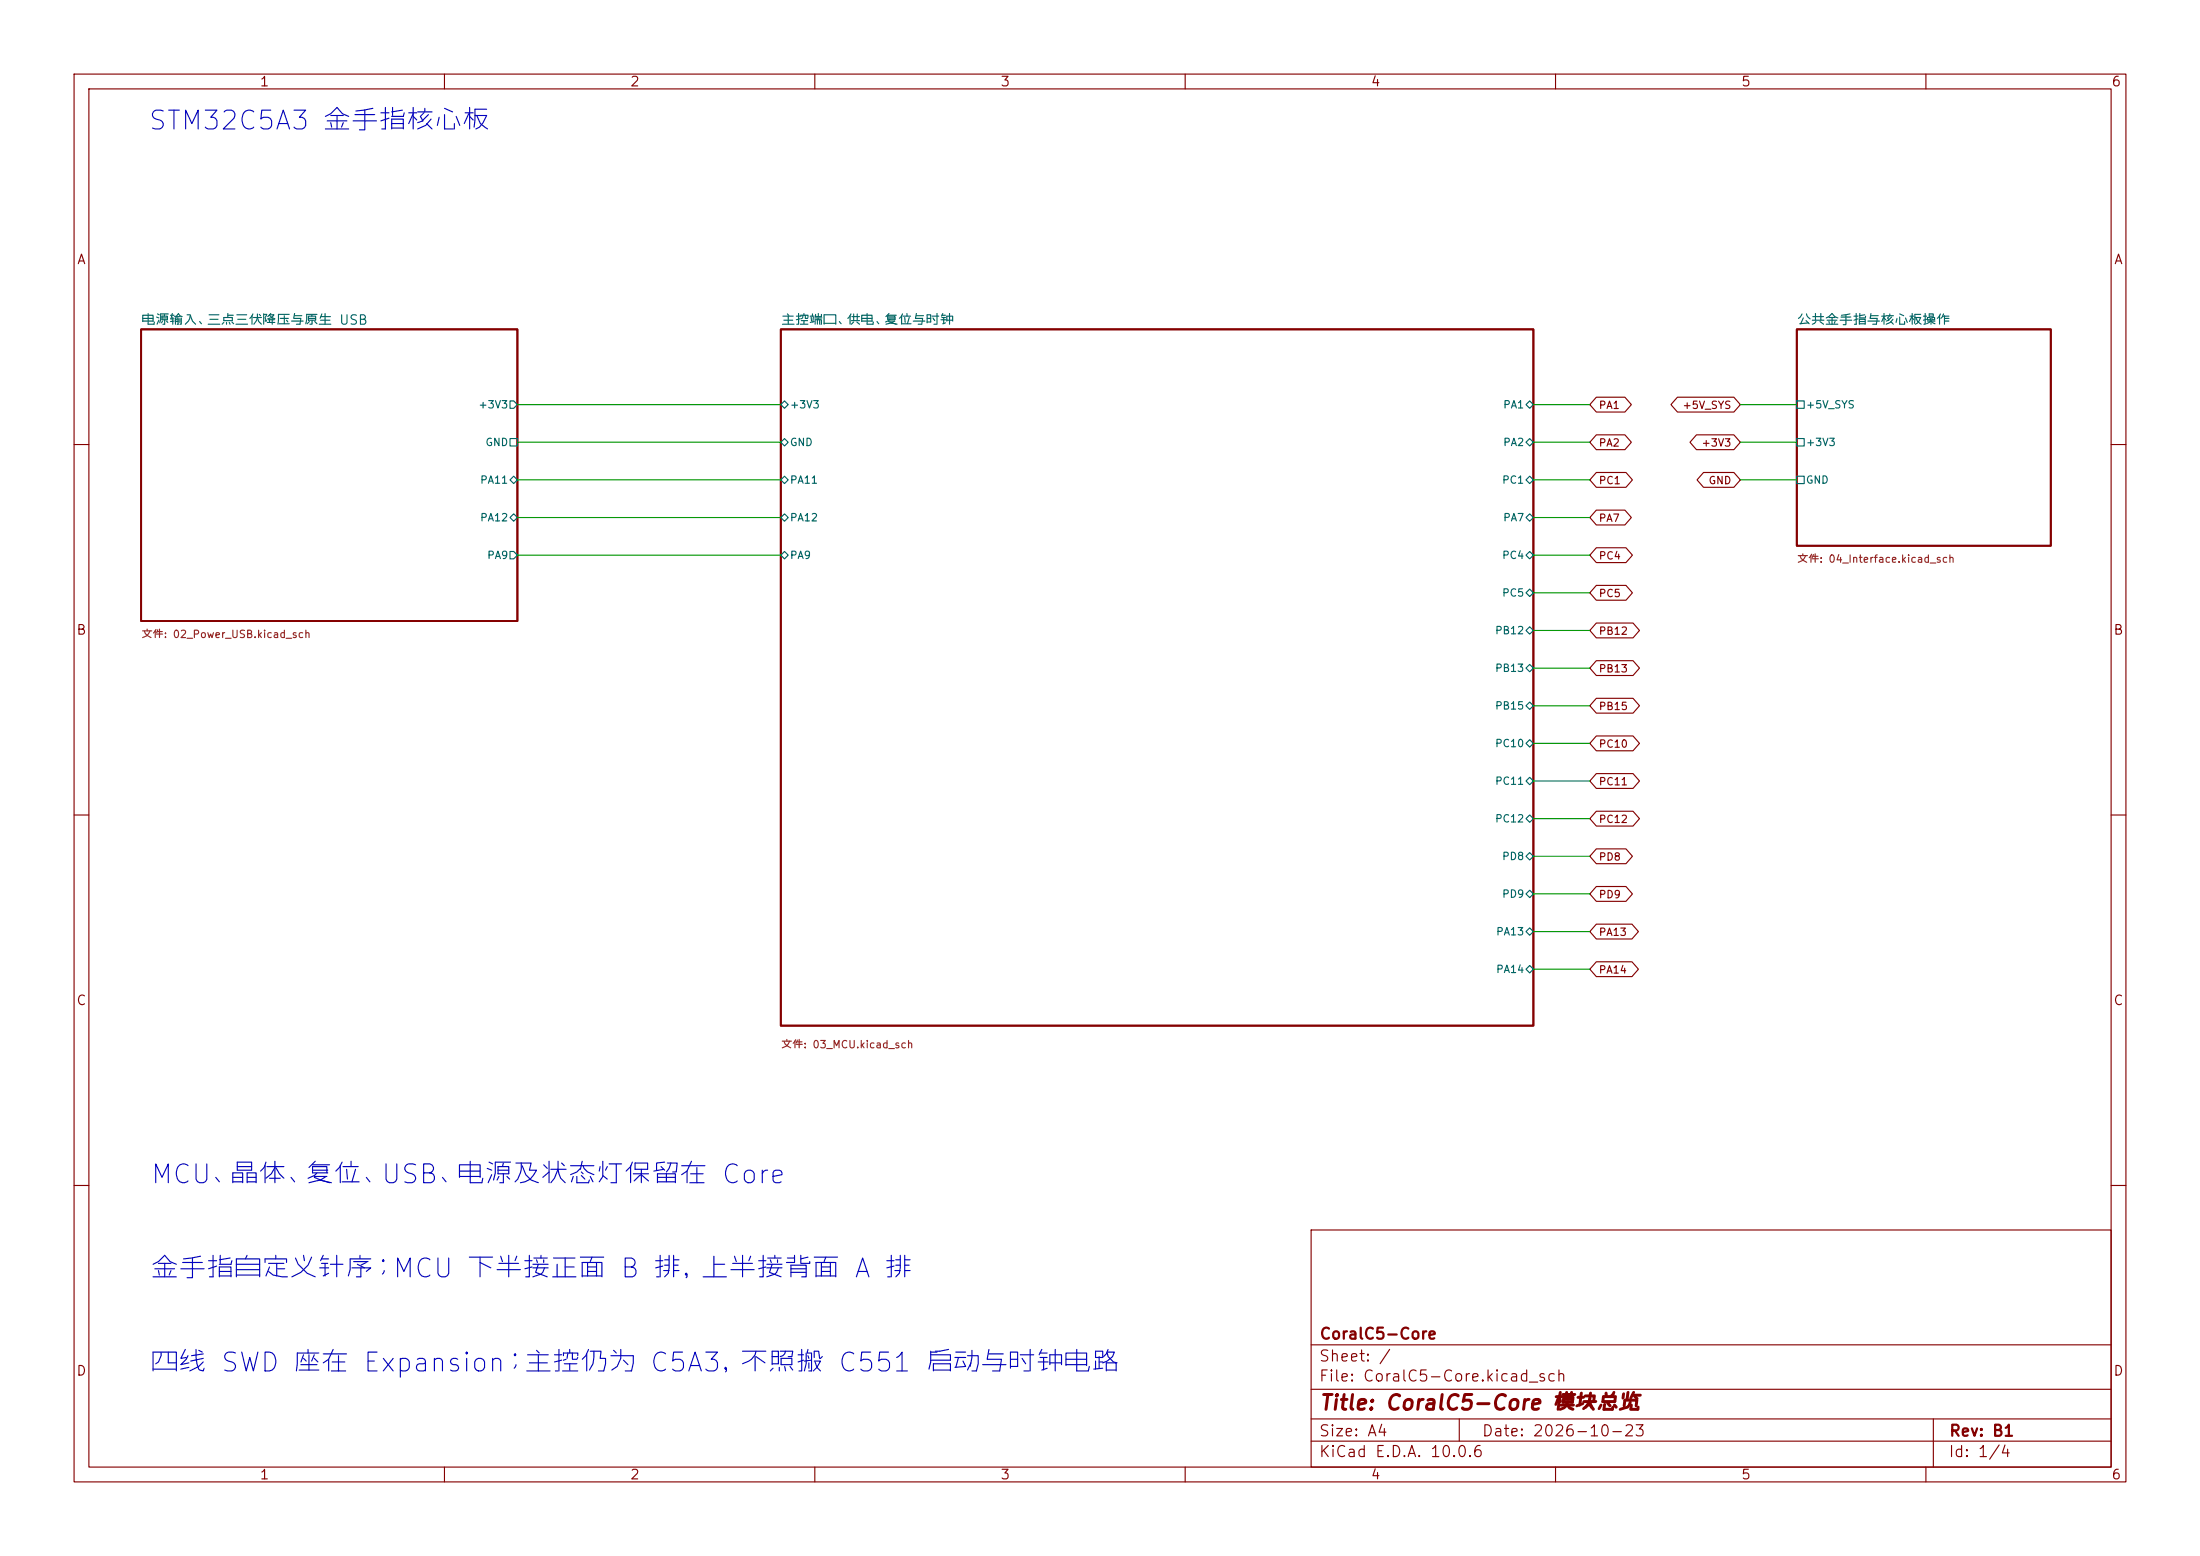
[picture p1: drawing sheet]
<svg xmlns="http://www.w3.org/2000/svg" width="297mm" height="210mm" viewBox="0 0 297 210" stroke-linecap="round" stroke-linejoin="round" font-family="sans-serif">
<g fill="none" stroke="#840000" stroke-width=".15">
<path d="M10 10h277v190h-277zM12 12h273v186h-273zM60 10v2M110 10v2M160 10v2M210 10v2M260 10v2M215.5 53.6h3.9l.8 1-.8 1h-3.9l-.9-1zM215.5 58.7h3.9l.8 1-.8 1h-3.9l-.9-1zM226.5 53.6h7.6l.8 1-.8 1h-7.6l-.9-1zM229 58.7h5.1l.8 1-.8 1h-5.1l-.9-1zM10 60h2"/>
<path d="M215.5 63.8h4l.9 1-.9 1h-4l-.9-1zM215.5 73.9h4l.9 1-.9 1h-4l-.9-1zM215.5 68.8h3.9l.8 1.1-.8 1h-3.9l-.9-1zM215.5 79h4l.9 1-.9 1h-4l-.9-1zM230 63.8h4.1l.8 1-.8 1h-4.1l-.9-1zM285 60h2M215.5 99.3h5l.8 1-.8 1h-5l-.9-1zM215.5 89.2h5l.8 1-.8 1h-5l-.9-1zM215.5 94.2h5l.8 1.1-.8 1h-5l-.9-1zM215.5 84.1h5l.8 1-.8 1h-5l-.9-1zM10 110h2M215.5 114.6h4l.9 1-.9 1h-4l-.9-1z"/>
<path d="M215.5 119.6h4l.9 1.1-.9 1h-4l-.9-1zM215.5 104.4h5l.8 1-.8 1h-5l-.9-1zM215.5 109.5h5l.8 1-.8 1h-5l-.9-1zM285 110h2M215.5 124.7h4.8l.9 1-.9 1h-4.8l-.9-1zM215.5 129.8h4.8l.9 1-.9 1h-4.8l-.9-1zM10 160h2M177 166h108v32h-108zM285 160h2M60 198v2M110 198v2M160 198v2"/>
<path d="M177 194.5h108M177 191.5h108M177 187.5h108M177 181.5h108M197 191.5v3M210 198v2M260 198v2M261 191.5v6.5"/>
</g>
<path d="M19 44.5h50.8v39.3h-50.8zM105.4 44.5h101.6v93.9h-101.6zM242.6 44.5h34.3v29.2h-34.3z" fill="none" stroke="#840000" stroke-width=".25"/>
<g fill="none" stroke="#006464" stroke-width=".15">
<path d="M68.8 54.1h.6l.4 .5-.4 .5h-.6zM68.8 59.2h1v1h-1zM105.4 59.7l.5-.5 .5 .5-.5 .5zM105.9 54.1l.5 .5-.5 .5-.5-.5zM206 59.7l.5-.5 .5 .5-.5 .5zM206.5 54.1l.5 .5-.5 .5-.5-.5zM242.6 54.1h1v1h-1zM242.6 59.2h1v1h-1zM68.8 64.8l.6-.5 .4 .5-.4 .5zM68.8 69.9l.6-.5 .4 .5-.4 .5zM68.8 74.4h.6l.4 .5-.4 .5h-.6zM105.4 64.8l.5-.5 .5 .5-.5 .5z"/>
<path d="M105.4 69.9l.5-.5 .5 .5-.5 .5zM105.4 74.9l.5-.5 .5 .5-.5 .5zM206 64.8l.5-.5 .5 .5-.5 .5zM206 69.9l.5-.5 .5 .5-.5 .5zM206 74.9l.5-.5 .5 .5-.5 .5zM242.6 64.3h1v1h-1zM206 80l.5-.5 .5 .5-.5 .5zM206 85.1l.5-.5 .5 .5-.5 .5zM206 90.2l.5-.5 .5 .5-.5 .5zM206 95.3l.5-.5 .5 .5-.5 .5zM206 100.3l.5-.5 .5 .5-.5 .5zM206 105.4l.5-.5 .5 .5-.5 .5z"/>
<path d="M206 110.5l.5-.5 .5 .5-.5 .5zM206 115.6l.5-.5 .5 .5-.5 .5zM206 120.7l.5-.5 .5 .5-.5 .5zM206 125.7l.5-.5 .5 .5-.5 .5zM206 130.8l.5-.5 .5 .5-.5 .5z"/>
</g>
<g fill="none" stroke="#009600" stroke-width=".15">
<path d="M69.8 59.7h35.6M69.8 54.6h35.6M207 59.7h7.6M207 54.6h7.6M234.9 59.7h7.7M234.9 54.6h7.7M69.8 64.8h35.6M69.8 74.9h35.6M69.8 69.9h35.6M207 64.8h7.6M207 74.9h7.6M207 69.9h7.6"/>
<path d="M234.9 64.8h7.7M207 85.1h7.6M207 80h7.6M207 90.2h7.6M207 95.3h7.6M207 115.6h7.6M207 110.5h7.6M207 105.4h7.6M207 100.3h7.6M207 125.7h7.6M207 130.8h7.6M207 120.7h7.6"/>
</g>
<g font-size="2.5" fill="#0000c2">
<text x="19.8" y="18.2">STM32C5A3 金手指核心板</text>
<text x="20.2" y="160.4">MCU、晶体、复位、USB、电源及状态灯保留在 Core</text>
<text x="20.2" y="173.1">金手指自定义针序；MCU 下半接正面 B 排，上半接背面 A 排</text>
<text x="20.2" y="185.8">四线 SWD 座在 Expansion；主控仍为 C5A3，不照搬 C551 启动与时钟电路</text>
</g>
<text font-size="2" fill="#840000" x="178" y="190.8">Title: CoralC5-Core 模块总览</text>
<g font-size="1.5" fill="#840000">
<text x="178" y="184.1">Sheet: /</text>
<text x="178" y="181.1">CoralC5-Core</text>
<text x="178" y="186.8">File: CoralC5-Core.kicad_sch</text>
<text x="178" y="197">KiCad E.D.A. 10.0.6</text>
<text x="178" y="194.2">Size: A4</text>
<text x="200" y="194.2">Date: 2026-10-23</text>
<text x="263" y="197">Id: 1/4</text>
<text x="263" y="194.2">Rev: B1</text>
</g>
<g font-size="1.3" fill="#840000">
<text x="35" y="12">1</text>
<text x="85" y="12">2</text>
<text x="135" y="12">3</text>
<text x="185" y="12">4</text>
<text x="235" y="12">5</text>
<text x="285" y="12">6</text>
<text x="10.3" y="36">A</text>
<text x="285.3" y="36">A</text>
<text x="10.2" y="86">B</text>
<text x="285.2" y="86">B</text>
<text x="10.2" y="136">C</text>
<text x="285.2" y="136">C</text>
<text x="10.2" y="186">D</text>
<text x="285.2" y="186">D</text>
<text x="35" y="200">1</text>
<text x="85" y="200">2</text>
<text x="135" y="200">3</text>
<text x="185" y="200">4</text>
<text x="235" y="200">5</text>
<text x="285" y="200">6</text>
</g>
<g font-size="1.3" fill="#006464">
<text x="19" y="44.1">电源输入、三点三伏降压与原生 USB</text>
<text x="105.4" y="44.1">主控端口、供电、复位与时钟</text>
<text x="242.5" y="44.1">公共金手指与核心板操作</text>
</g>
<g font-size="1" fill="#006464">
<text x="64.5" y="55.4">+3V3</text>
<text x="106.6" y="55.4">+3V3</text>
<text x="202.9" y="55.4">PA1</text>
<text x="243.7" y="55.4">+5V_SYS</text>
<text x="64.7" y="65.5">PA11</text>
<text x="65.5" y="60.4">GND</text>
<text x="106.6" y="60.4">GND</text>
<text x="106.6" y="65.5">PA11</text>
<text x="202.7" y="65.5">PC1</text>
<text x="202.9" y="60.4">PA2</text>
<text x="243.7" y="60.4">+3V3</text>
<text x="243.7" y="65.5">GND</text>
<text x="64.7" y="70.6">PA12</text>
<text x="106.6" y="70.6">PA12</text>
<text x="202.9" y="70.6">PA7</text>
<text x="65.7" y="75.7">PA9</text>
<text x="106.6" y="75.7">PA9</text>
<text x="202.7" y="75.7">PC4</text>
<text x="202.7" y="80.8">PC5</text>
<text x="201.8" y="85.8">PB12</text>
<text x="201.8" y="90.9">PB13</text>
<text x="201.8" y="96">PB15</text>
<text x="201.8" y="101.1">PC10</text>
<text x="201.8" y="106.2">PC11</text>
<text x="201.8" y="111.2">PC12</text>
<text x="202.7" y="116.3">PD8</text>
<text x="202.7" y="121.4">PD9</text>
<text x="201.9" y="126.5">PA13</text>
<text x="201.9" y="131.6">PA14</text>
</g>
<g font-size="1" fill="#840000">
<text x="215.8" y="55.4">PA1</text>
<text x="227.1" y="55.4">+5V_SYS</text>
<text x="215.8" y="65.6">PC1</text>
<text x="215.8" y="60.5">PA2</text>
<text x="229.6" y="60.5">+3V3</text>
<text x="230.6" y="65.6">GND</text>
<text x="215.8" y="70.7">PA7</text>
<text x="215.8" y="75.8">PC4</text>
<text x="215.8" y="80.8">PC5</text>
<text x="215.8" y="85.9">PB12</text>
<text x="215.8" y="91">PB13</text>
<text x="215.8" y="101.2">PC10</text>
<text x="215.8" y="96.1">PB15</text>
<text x="215.8" y="106.2">PC11</text>
<text x="215.8" y="111.3">PC12</text>
<text x="215.8" y="116.4">PD8</text>
<text x="215.8" y="121.5">PD9</text>
<text x="215.8" y="126.6">PA13</text>
<text x="215.8" y="131.6">PA14</text>
</g>
<g font-size="1" fill="#725600">
<text x="242.6" y="76.2">文件: 04_Interface.kicad_sch</text>
<text x="19.1" y="86.4">文件: 02_Power_USB.kicad_sch</text>
<text x="105.4" y="141.7">文件: 03_MCU.kicad_sch</text>
</g>
</svg>
